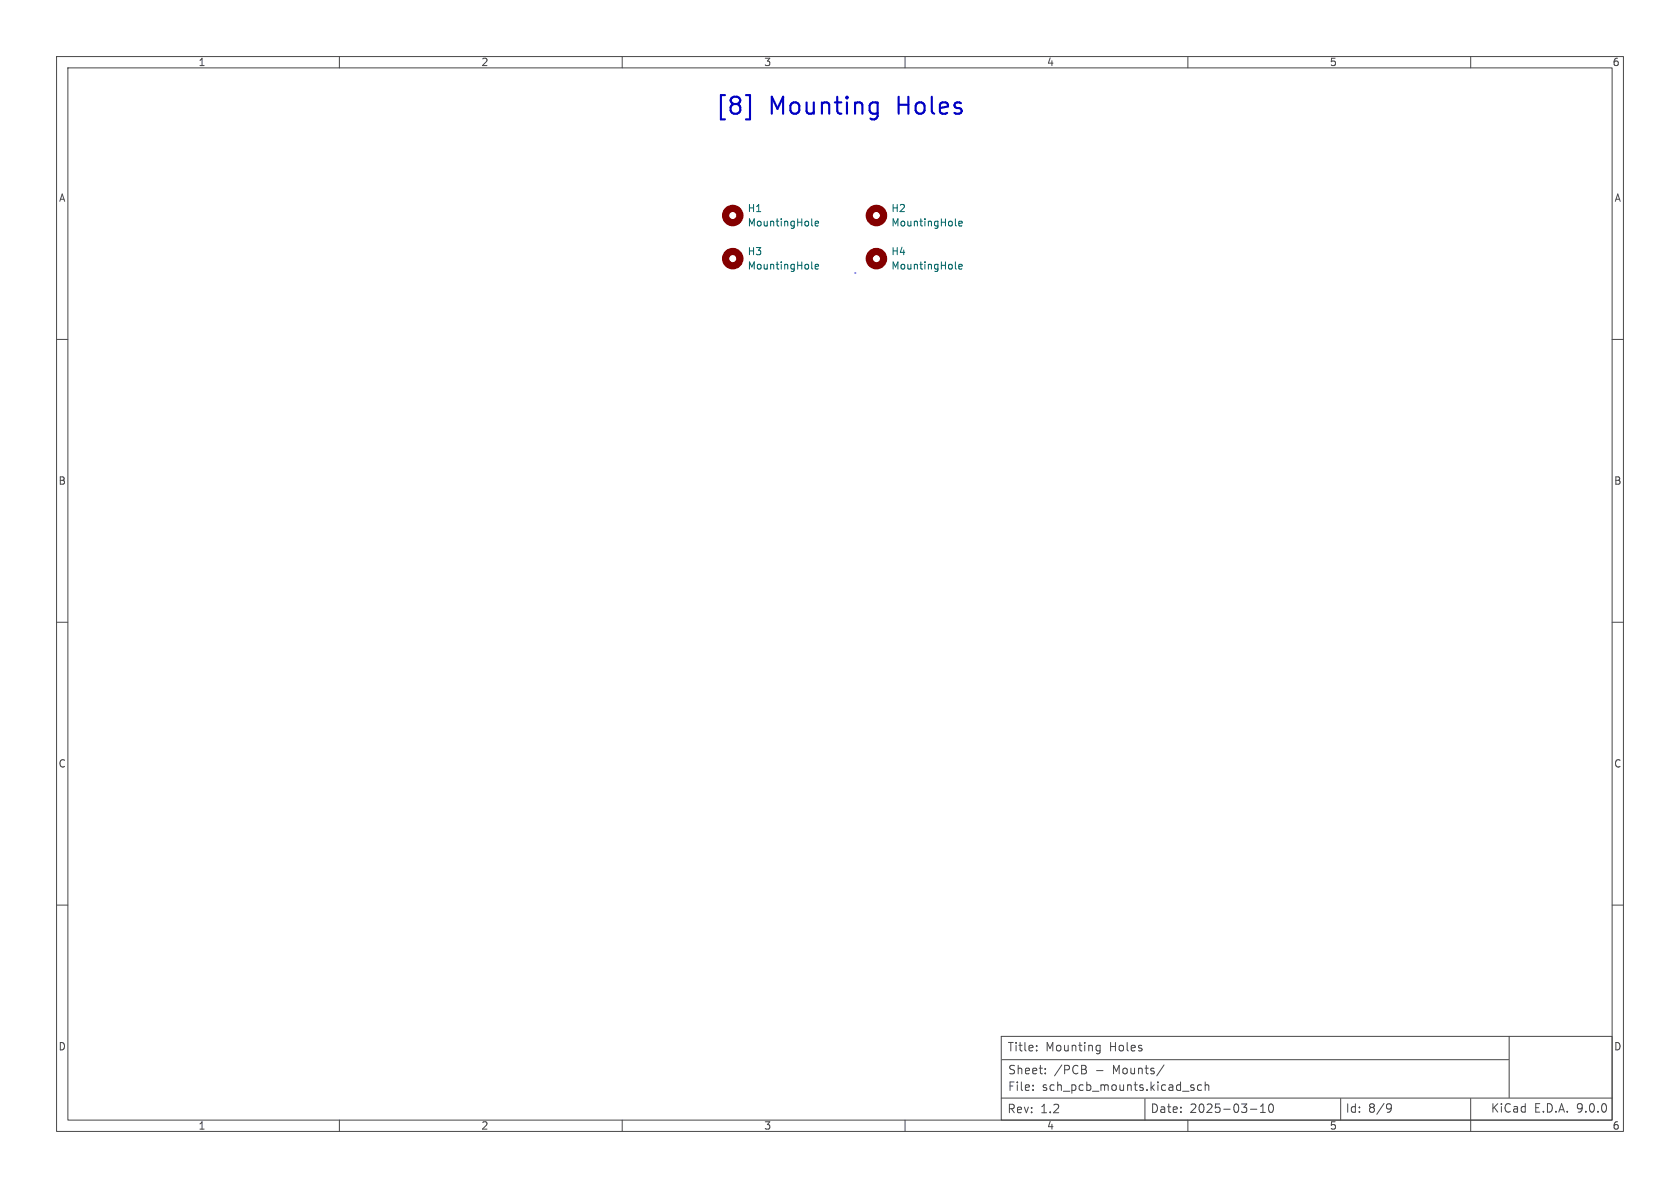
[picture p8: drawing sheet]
<svg xmlns="http://www.w3.org/2000/svg" width="297mm" height="210mm" viewBox="0 0 297 210" stroke-linecap="round" stroke-linejoin="round" font-family="sans-serif">
<g fill="none" stroke="#484848" stroke-width=".18">
<path d="M10 10h277v190h-277zM12 12h273v186h-273zM60 10v2M110 10v2M160 10v2M210 10v2M260 10v2M10 60h2M285 60h2M10 110h2M285 110h2M10 160h2"/>
<path d="M285 160h2M60 198v2M110 198v2M160 198v2M177 194.1h108M177 183.2h108v14.8h-108zM177.2 187.3h89.5M182.6 192.6v.2M182.6 191.8v.2M183.3 185.6v.2M183.3 184.9v.1M184.8 189.7v.1"/>
<path d="M184.8 188.9v.1M191.7 189a.4 .4 0 0 1 .4 .4 .4 .4 0 0 1-.3 .4M191.9 188.4l.1 .2-.1 .4M193.9 185.7h.6M193.9 184.9h.6M194.5 184.8v1.2l-.2 .2-.3 .1M202.4 194.3v3.7M205.8 188.3l-1.3 1.9M210 198v2M211.1 191.8h-.4l-.2 .2 .1 .2 .5 .1v.4h-.6M212.4 191.8h-.4l-.3 .2v.5l.1 .2h.6M213.1 191.9l.2-.1h.3l.1 1"/>
<path d="M213.1 191.3v1.5M221.1 196.1h1.1M222.8 196.7h.9M222.8 195.6l.5-.4v1.5M224.4 195.3l.2-.1a.81 .81 0 0 1 .6 .6 .81 .81 0 0 1-.3 .8l-.1 .1a.81 .81 0 0 1-.4-1.4zM237 194.2v3.8M245.4 195.1l.5 .2a.99 .99 0 0 1-.4 1.3h-.2M246 195.8l-.3 .3h-.3M260 194.2v5.8M266.8 183.2v10.8"/>
</g>
<g fill="none" stroke="#840000" stroke-width="1.3">
<circle cx="129.5" cy="38.1" r="1.27"/>
<circle cx="154.9" cy="38.1" r="1.27"/>
<circle cx="129.5" cy="45.7" r="1.27"/>
<circle cx="154.9" cy="45.7" r="1.27"/>
</g>
<path d="M143.5 39.8l.2 .1M144.1 39.5l.6-.1-.1-.2-.3-.1-.2 .2 .1 .6h.4M168.9 39.8l.2 .1M169.5 39.5l.6-.1-.1-.2-.3-.1-.2 .2 .1 .6h.4M143.5 47.4l.2 .2M144.1 47.1l.6-.1-.1-.2-.3-.1-.2 .2 .1 .6h.4M168.9 47.4l.2 .2M169.5 47.1l.6-.1-.1-.2-.3-.1-.2 .2 .1 .6h.4" fill="none" stroke="#006464" stroke-width=".18"/>
<path d="M131.9 16.8h.7v4.3h-.7M154.3 18.1h.6l.3 .1M155.2 18.1v2.4a.81 .81 0 0 1-1 .6M155.2 20l-.3 .1h-.6" fill="none" stroke="#0000c2" stroke-width=".38"/>
<path d="M151.1 48.3h.1" fill="none" stroke="#0000c2" stroke-width=".18"/>
<g font-size="4.2" fill="#0000c2">
<text x="126.3" y="20.8">[8]</text>
<text x="136" y="20.8">Mounting</text>
<text x="158.9" y="20.8">Holes</text>
</g>
<g font-size="2.1" fill="#484848">
<text x="178" y="186.1">Title:</text>
<text x="178.1" y="190.1">Sheet:</text>
<text x="184.8" y="186.1">Mounting</text>
<text x="186.3" y="190.1">/PCB</text>
<text x="193.7" y="190.1">-</text>
<text x="196.2" y="186.1">Holes</text>
<text x="196.9" y="190.1">Mounts/</text>
<text x="178" y="197">Rev:</text>
<text x="178.1" y="193.1">File:</text>
<text x="183.9" y="197">1.2</text>
<text x="184.2" y="193.1">sch_pcb_mounts.kicad_sch</text>
<text x="203.3" y="196.9">Date:</text>
<text x="210.3" y="196.9">2025-03-10</text>
<text x="237.8" y="196.9">Id:</text>
<text x="241.9" y="196.9">8/9</text>
<text x="263.5" y="196.9">KiCad</text>
<text x="271.2" y="196.9">E.D.A.</text>
<text x="278.8" y="196.9">9.0.0</text>
</g>
<g font-size="1.8" fill="#484848">
<text x="35" y="11.9">1</text>
<text x="85" y="11.9">2</text>
<text x="135" y="11.9">3</text>
<text x="185" y="11.9">4</text>
<text x="235" y="11.9">5</text>
<text x="285" y="11.9">6</text>
<text x="10.3" y="35.9">A</text>
<text x="285.3" y="35.9">A</text>
<text x="10.3" y="85.9">B</text>
<text x="285.3" y="85.9">B</text>
<text x="10.3" y="135.9">C</text>
<text x="285.3" y="135.9">C</text>
<text x="10.3" y="185.9">D</text>
<text x="285.3" y="185.9">D</text>
<text x="35" y="199.9">1</text>
<text x="85" y="199.9">2</text>
<text x="135" y="199.9">3</text>
<text x="185" y="199.9">4</text>
<text x="235" y="199.9">5</text>
<text x="285" y="199.9">6</text>
</g>
<g font-size="1.8" fill="#006464">
<text x="132.1" y="37.7">H1</text>
<text x="132.1" y="40.2">MountingHole</text>
<text x="157.5" y="37.7">H2</text>
<text x="157.5" y="40.2">MountingHole</text>
<text x="132.1" y="45.3">H3</text>
<text x="132.1" y="47.9">MountingHole</text>
<text x="157.5" y="45.3">H4</text>
<text x="157.5" y="47.9">MountingHole</text>
</g>
</svg>
